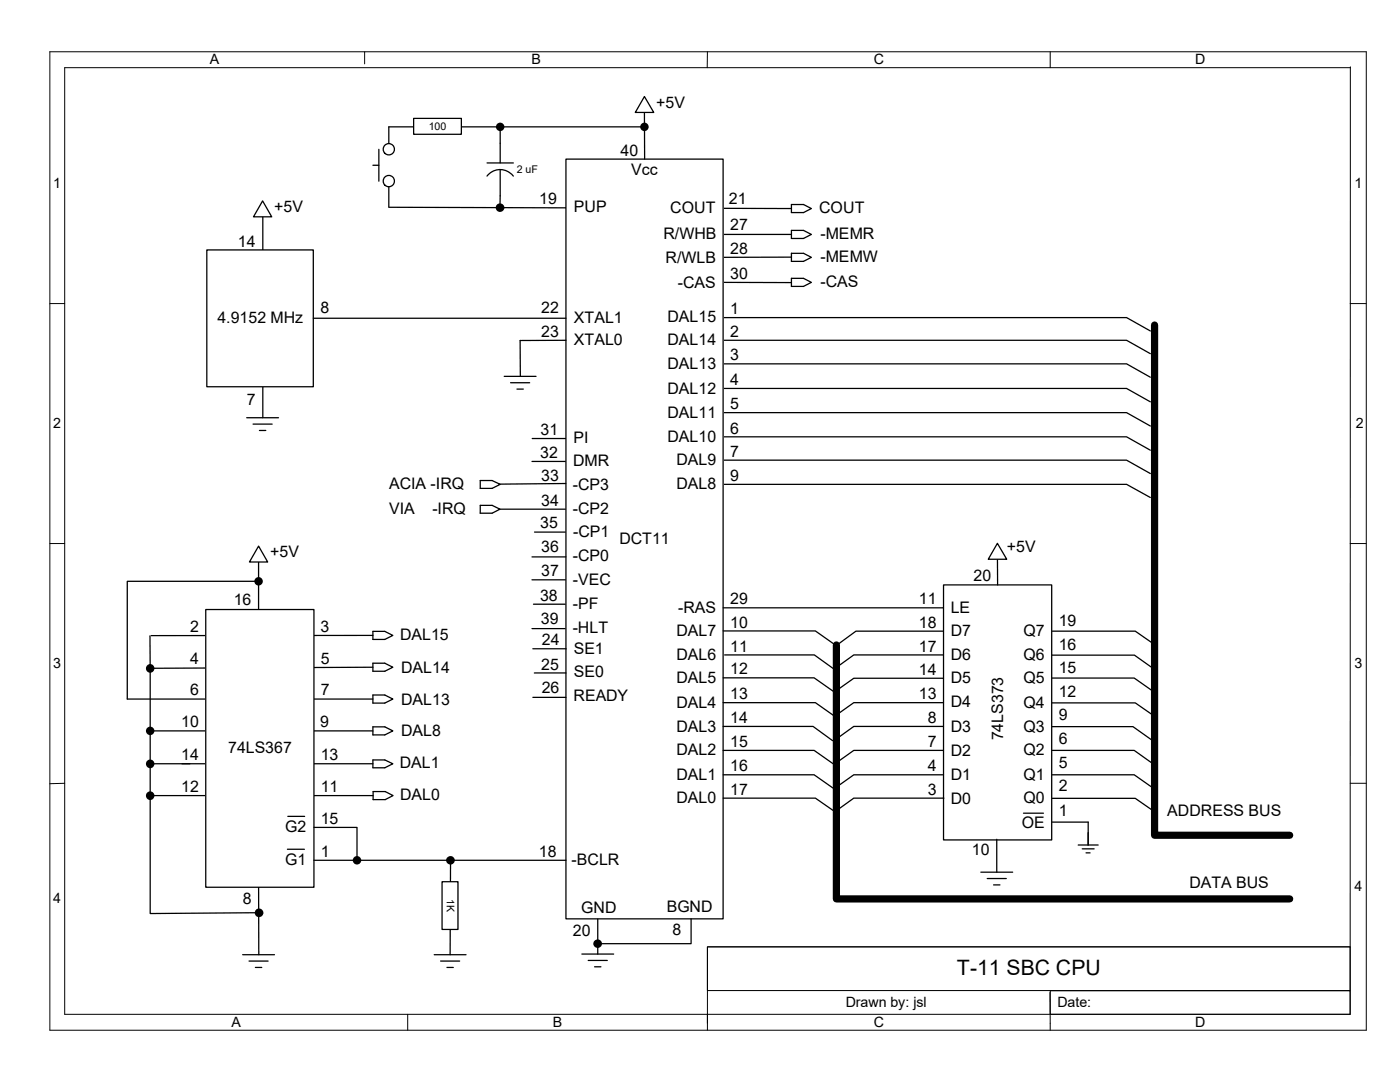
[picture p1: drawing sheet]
<svg xmlns="http://www.w3.org/2000/svg" width="279mm" height="216mm" viewBox="0 0 279 216" stroke-linecap="round" stroke-linejoin="round" font-family="sans-serif">
<path d="M77.6 25.3v4.5M77.6 36.2v5.1M77.6 41.4l80.3 .2M144.3 46.8h13.6M144.3 56.3l13.6 .1M157.9 51.3l-13.6 .1" fill="none" stroke="#000" stroke-width=".25"/>
<circle cx="77.6" cy="29.8" r="1.12" fill="#fff"/>
<g fill="none" stroke="#000" stroke-width=".25">
<path d="M144.3 63.4h80.5l4.8 2.6M144.3 67.9h80.5l4.8 2.7M144.3 72.6h80.5l4.8 2.7M144.3 77.5h80.5l4.8 2.7M144.3 87.2h80.5l4.8 2.6M144.4 82.3h80.4l4.8 2.7M144.4 91.8h80.4l4.8 2.7M144.4 96.6h80.4l4.8 2.7M25.4 139.5h49M74.4 126.8h-44.2M74.4 133.1l-44.4 .2M208.2 125.9h18.4l4 2.8"/>
<path d="M208.2 135.3h18.2l3.9 2.8M208.5 130.7h17.9l3.9 2.8M30 158.7h44.5M30 145.8h44.4M36.3 152.4h38.1M208.2 140.3h18.4l4 2.7M208.2 145h17.9l3.9 2.8M208.2 149.7h18.2l3.9 2.9M208.2 154.6h18.2l3.9 2.8M208.2 159.3h18.4l4 2.8M89.9 171.7l-.1 18.8M86.7 190.5h6.3"/>
<path d="M87.9 191.8h3.8M89.2 193h1.3"/>
<circle cx="77.6" cy="29.8" r="1.12"/>
</g>
<g fill="#000">
<circle cx="30" cy="158.8" r=".86"/>
<circle cx="30" cy="145.8" r=".85"/>
<circle cx="89.9" cy="171.7" r=".86"/>
</g>
<path d="M112.9 31.7h31.4v151.6h-31.4z" fill="#fff"/>
<path d="M112.9 31.7h31.4v151.6h-31.4zM144.3 125.9h18.4l4.1 2.8M144.3 121.3h44" fill="none" stroke="#000" stroke-width=".25"/>
<path d="M188.3 116.7h21.6v50.9h-21.6z" fill="#fff"/>
<g fill="none" stroke="#000" stroke-width=".25">
<path d="M128.6 22.4l.1 9.3M188.3 116.7h21.6v50.9h-21.6zM144.3 135.3h18.2l4 2.7M144.6 130.7h17.9l4 2.8 3.9-2.8h17.9M188.3 125.9h-17.5l-3.8 2.8M188.3 135.3h-17.9l-3.9 2.8M144.3 140.2h18.4l4.1 2.8M144.3 144.9h18l3.9 2.9M144.3 149.7h18.2l4 2.8 3.9-2.8h17.9M144.3 154.6h18.2l4 2.8 3.9-2.8h17.9M144.3 159.3h18.4l4.1 2.8M188.3 140.2h-17.9l-3.9 2.8"/>
<path d="M188.3 144.9h-17.9l-3.9 2.9M188.4 159.3h-18l-3.9 2.8M204.3 162.3h3.9M210 164h7.2v4.6M215.2 168.6h4M216 169.4h2.4M216.7 170.2h.9"/>
</g>
<path d="M230.4 64.9v101.8h27M166.9 128.7v50.7h90.5" fill="none" stroke="#000" stroke-width="1.4"/>
<g fill="none" stroke="#000" stroke-width=".2">
<path d="M9.9 10.3h262.8v195.3h-262.8zM72.8 10.3v2.4M141.2 10.3l-.1 3.2M209.6 10.3v3.2M269.5 13.3v189.1h-256.6v-188.9h256.6M9.9 60.6h3M269.5 60.6h3.2M9.9 108.5h3M269.5 108.5h3.2M12.9 156.3l-3 .1M269.5 156.3h3.2M141.2 188.9h128.3v8.8h-128.3z"/>
<path d="M209.5 198l.1 7.6M209.6 197.7h59.9v4.7h-59.9zM269.5 188.9h-128.3v15.3M81.4 202.4v3.2M141.2 202.4v3.2"/>
</g>
<path d="M128.6 19.3l1.9 3.1h-3.7z" fill="#fff"/>
<path d="M128.6 19.3l1.9 3.1h-3.7zM199.1 109.9v6.8M116.1 190.4h6.4M117.4 191.6h3.8M118.7 192.9h1.2M119.3 183.4v7" fill="none" stroke="#000" stroke-width=".25"/>
<path d="M199.1 108.4l1.8 3.2h-3.7z" fill="#fff"/>
<g fill="none" stroke="#000" stroke-width=".25">
<path d="M157.9 46h2.5l1.5 .8-1.5 .8h-2.5zM157.9 50.5h2.5l1.5 .9-1.5 .8h-2.5zM157.9 55.5h2.5l1.5 .8-1.5 .8h-2.5zM157.9 40.8h2.5l1.5 .8-1.5 .8h-2.5zM100.6 75.1h6.4M101.9 76.4h3.8M103.2 77.6h1.2M103.8 67.9v7.2M51.6 111.1v11.4M199.1 108.4l1.8 3.2h-3.7zM51.6 174.6v15.9M195.7 174h6.4"/>
<path d="M197 175.3h3.8M198.3 176.6h1.3M198.9 167.5v6.5M48.4 190.5h6.4M49.7 191.8h3.8M51 193h1.2"/>
</g>
<path d="M41.1 121.6h21.6v55.4h-21.6z" fill="#fff"/>
<path d="M41.1 121.6h21.6v55.4h-21.6z" fill="none" stroke="#000" stroke-width=".25"/>
<path d="M51.6 109l1.8 3.1h-3.6z" fill="#fff"/>
<path d="M51.6 109l1.8 3.1h-3.6zM30 133.3v49l21.7-.2M74.4 126h2.4l1.6 .8-1.6 .8h-2.4zM74.4 132.3h2.4l1.6 .8-1.6 .8h-2.4zM74.4 138.7h2.4l1.6 .8-1.6 .8h-2.4zM74.4 145h2.4l1.6 .8-1.6 .8h-2.4zM62.7 171.7h50.2" fill="none" stroke="#000" stroke-width=".25"/>
<circle cx="51.7" cy="182.1" r=".86" fill="#000"/>
<path d="M88.2 175.9h3.2v9.6h-3.2z" fill-rule="evenodd" fill="#fff"/>
<path d="M77.6 25.3h51M97.2 35.1a3.3 3.3 0 0 1 5.2 0M97.2 32.5h5.2M99.8 28.6v3.9M99.8 33.8v7.6M62.7 165.1h8.5v6.6M88.2 175.9h3.2v9.6h-3.2z" fill="none" stroke="#000" stroke-width=".25"/>
<g fill="#000">
<circle cx="128.6" cy="25.3" r=".85"/>
<circle cx="99.8" cy="41.4" r=".85"/>
<circle cx="71.2" cy="171.7" r=".85"/>
</g>
<path d="M82.5 23.6h9.6v3.2h-9.6z" fill="#fff"/>
<path d="M82.5 23.6h9.6v3.2h-9.6zM99.8 25.3v3.3" fill="none" stroke="#000" stroke-width=".25"/>
<circle cx="99.8" cy="25.3" r=".85" fill="#000"/>
<circle cx="77.6" cy="36.1" r="1.12" fill="#fff"/>
<g fill="none" stroke="#000" stroke-width=".25">
<path d="M74.4 33h1.2M75.6 29.8v6.4M52.5 42.5v40.9M49.2 83.4h6.4M50.5 84.6h3.8M51.8 85.9h1.2M95.8 95.9h2.4l1.6 .7-1.6 .9h-2.4zM106.2 92.1h6.6M106.2 87.5h6.7M51.6 116h-26.2v23.5M95.8 100.8h2.4l1.6 .8-1.6 .8h-2.4zM99.8 101.6h13"/>
<path d="M106.2 115.7h6.6M106.2 111.1h6.7M106.7 106.2h6.1M29.9 126.9l.1 6.4M106.2 125.4h6.6M106.3 129.5h6.7M106.3 139.1h6.6M106.5 120.6h6.3M106.6 134.3h6.3M30 152.4h7.9M74.4 151.6h2.4l1.6 .8-1.6 .8h-2.4zM74.5 157.9h2.4l1.5 .8-1.5 .9h-2.4z"/>
<path d="M57.4 169.5h3.3M57.4 162.9h3.4M137.9 183.3v5h-18.6"/>
<circle cx="77.6" cy="36.1" r="1.12"/>
</g>
<g fill="#000">
<circle cx="51.6" cy="116" r=".85"/>
<circle cx="30" cy="133.4" r=".86"/>
<circle cx="30" cy="152.4" r=".86"/>
<circle cx="119.3" cy="188.3" r=".86"/>
</g>
<path d="M41.3 49.9h21.2v27.3h-21.2z" fill="#fff"/>
<path d="M41.3 49.9h21.2v27.3h-21.2z" fill="none" stroke="#000" stroke-width=".25"/>
<path d="M52.4 40.1l1.8 3.2h-3.6z" fill="#fff"/>
<path d="M52.4 40.1l1.8 3.2h-3.6zM62.5 63.5h50.4M112.9 67.9h-9.1M112.9 96.5l-13.3 .1" fill="none" stroke="#000" stroke-width=".25"/>
<text font-size="4.2" x="191" y="194.6">T-11 SBC CPU</text>
<g font-size="3.2">
<text x="130.9" y="21.5">+5V</text>
<text x="123.9" y="31.2">40</text>
<text x="126" y="34.9">Vcc</text>
<text x="107.6" y="40.7">19</text>
<text x="145.5" y="40.8">21</text>
<text x="54.7" y="42.4">+5V</text>
<text x="114.6" y="42.4">PUP</text>
<text x="132.4" y="47.7">R/WHB</text>
<text x="133.8" y="42.6">COUT</text>
<text x="145.7" y="45.9">27</text>
<text x="163.5" y="42.6">COUT</text>
<text x="163.7" y="47.7">-MEMR</text>
<text x="47.5" y="49.2">14</text>
<text x="132.8" y="52.5">R/WLB</text>
<text x="145.7" y="50.6">28</text>
<text x="163.7" y="52.2">-MEMW</text>
<text x="135.3" y="57.5">-CAS</text>
<text x="145.7" y="55.6">30</text>
<text x="163.7" y="57.2">-CAS</text>
<text x="43.4" y="64.5">4.9152 MHz</text>
<text x="64" y="62.4">8</text>
<text x="108" y="62.5">22</text>
<text x="114.6" y="64.4">XTAL1</text>
<text x="133.2" y="64.2">DAL15</text>
<text x="145.8" y="62.7">1</text>
<text x="108" y="67.2">23</text>
<text x="114.6" y="68.9">XTAL0</text>
<text x="133.2" y="68.7">DAL14</text>
<text x="145.8" y="67.2">2</text>
<text x="145.8" y="71.9">3</text>
<text x="133.2" y="73.6">DAL13</text>
<text x="145.8" y="76.8">4</text>
<text x="49.2" y="80.8">7</text>
<text x="133.2" y="78.6">DAL12</text>
<text x="133.2" y="83.4">DAL11</text>
<text x="145.8" y="81.6">5</text>
<text x="107.9" y="86.8">31</text>
<text x="114.4" y="88.4">PI</text>
<text x="133.2" y="88.1">DAL10</text>
<text x="145.8" y="86.5">6</text>
<text x="107.8" y="91.4">32</text>
<text x="114.4" y="93">DMR</text>
<text x="135" y="92.9">DAL9</text>
<text x="145.8" y="91.2">7</text>
<text x="145.8" y="96">9</text>
<text x="77.6" y="97.5">ACIA -IRQ</text>
<text x="108" y="100.9">34</text>
<text x="108" y="96.1">33</text>
<text x="114.3" y="97.7">-CP3</text>
<text x="135" y="97.6">DAL8</text>
<text x="77.6" y="102.6">VIA</text>
<text x="86.3" y="102.6">-IRQ</text>
<text x="107.8" y="105.5">35</text>
<text x="114.3" y="102.6">-CP2</text>
<text x="114.4" y="107.1">-CP1</text>
<text x="53.9" y="111.2">+5V</text>
<text x="108" y="110.2">36</text>
<text x="114.3" y="111.8">-CP0</text>
<text x="123.6" y="108.5">DCT11</text>
<text x="201" y="110.1">+5V</text>
<text x="107.8" y="119.8">38</text>
<text x="108" y="115">37</text>
<text x="114.3" y="116.7">-VEC</text>
<text x="194.3" y="115.9">20</text>
<text x="46.7" y="120.8">16</text>
<text x="107.9" y="124.5">39</text>
<text x="114.3" y="121.5">-PF</text>
<text x="135.3" y="122.3">-RAS</text>
<text x="145.8" y="120.6">29</text>
<text x="145.8" y="125.2">10</text>
<text x="183.4" y="120.6">11</text>
<text x="183.4" y="125.2">18</text>
<text x="189.7" y="122.3">LE</text>
<text x="211.3" y="124.9">19</text>
<text x="37.9" y="126.1">2</text>
<text x="64" y="126.1">3</text>
<text x="79.8" y="127.7">DAL15</text>
<text x="108.2" y="128.7">24</text>
<text x="114.3" y="126.2">-HLT</text>
<text x="114.5" y="130.4">SE1</text>
<text x="135" y="126.9">DAL7</text>
<text x="135" y="131.7">DAL6</text>
<text x="145.8" y="130">11</text>
<text x="183.4" y="130.1">17</text>
<text x="189.7" y="127">D7</text>
<text x="189.7" y="131.8">D6</text>
<text x="204.3" y="126.9">Q7</text>
<text x="204.3" y="131.8">Q6</text>
<text x="211.3" y="129.7">16</text>
<text x="37.9" y="132.4">4</text>
<text x="64.1" y="132.4">5</text>
<text x="80.1" y="134.2">DAL14</text>
<text x="108" y="133.6">25</text>
<text x="114.6" y="135.2">SE0</text>
<text x="135" y="136.2">DAL5</text>
<text x="145.8" y="134.5">12</text>
<text x="183.4" y="134.7">14</text>
<text x="189.7" y="136.3">D5</text>
<text x="204.3" y="136.3">Q5</text>
<text x="211.3" y="134.2">15</text>
<text x="37.9" y="138.8">6</text>
<text x="64.1" y="138.8">7</text>
<text x="80.1" y="140.6">DAL13</text>
<text x="108.1" y="138.3">26</text>
<text x="114.5" y="140">READY</text>
<text x="135" y="141.3">DAL4</text>
<text x="145.8" y="139.5">13</text>
<text x="183.4" y="139.5">13</text>
<text x="189.7" y="141.1">D4</text>
<text x="204.3" y="141.3">Q4</text>
<text x="211.3" y="139">12</text>
<text x="211.3" y="143.8">9</text>
<text x="36.2" y="145.1">10</text>
<text x="63.9" y="145.1">9</text>
<text x="80.1" y="146.9">DAL8</text>
<text x="135" y="146">DAL3</text>
<text x="145.8" y="144.3">14</text>
<text x="145.8" y="149">15</text>
<text x="185.2" y="144.4">8</text>
<text x="185.2" y="149">7</text>
<text x="189.7" y="146">D3</text>
<text x="200.2" y="147.7" transform="rotate(-90 200.2 147.7)">74LS373</text>
<text x="204.3" y="146">Q3</text>
<text x="211.3" y="148.5">6</text>
<text x="36.2" y="151.7">14</text>
<text x="45.6" y="150.3">74LS367</text>
<text x="64" y="151.7">13</text>
<text x="79.8" y="153.3">DAL1</text>
<text x="135" y="150.7">DAL2</text>
<text x="135" y="155.6">DAL1</text>
<text x="145.8" y="153.9">16</text>
<text x="185.2" y="153.9">4</text>
<text x="189.7" y="150.8">D2</text>
<text x="189.7" y="155.6">D1</text>
<text x="204.3" y="155.6">Q1</text>
<text x="204.3" y="150.7">Q2</text>
<text x="211.3" y="153.3">5</text>
<text x="36.2" y="158">12</text>
<text x="64" y="158.1">11</text>
<text x="79.8" y="159.6">DAL0</text>
<text x="135" y="160.2">DAL0</text>
<text x="145.8" y="158.5">17</text>
<text x="185.2" y="158.6">3</text>
<text x="189.7" y="160.4">D0</text>
<text x="204.3" y="160.2">Q0</text>
<text x="211.3" y="157.9">2</text>
<text x="56.9" y="166.1">G2</text>
<text x="64" y="164.4">15</text>
<text x="203.9" y="165.1">OE</text>
<text x="211.3" y="162.8">1</text>
<text x="233" y="162.9">ADDRESS BUS</text>
<text x="56.9" y="172.6">G1</text>
<text x="64" y="170.9">1</text>
<text x="107.5" y="170.9">18</text>
<text x="114.1" y="172.6">-BCLR</text>
<text x="194" y="170.6">10</text>
<text x="237.4" y="177.2">DATA BUS</text>
<text x="48.4" y="180.4">8</text>
<text x="116" y="182.2">GND</text>
<text x="133.1" y="182">BGND</text>
<text x="114.3" y="186.8">20</text>
<text x="134.2" y="186.6">8</text>
</g>
<g font-size="2.8">
<text x="41.9" y="12.8">A</text>
<text x="106" y="12.8">B</text>
<text x="174.4" y="12.8">C</text>
<text x="238.5" y="12.8">D</text>
<text x="10.6" y="37.5">1</text>
<text x="270.3" y="37.5">1</text>
<text x="10.6" y="85.4">2</text>
<text x="270.6" y="85.4">2</text>
<text x="10.6" y="133.3">3</text>
<text x="270.3" y="133.3">3</text>
<text x="270.3" y="177.8">4</text>
<text x="10.6" y="180.2">4</text>
<text x="168.8" y="201">Drawn by: jsl</text>
<text x="211" y="200.9">Date:</text>
<text x="46.2" y="205">A</text>
<text x="110.3" y="205">B</text>
<text x="174.4" y="205">C</text>
<text x="238.5" y="204.9">D</text>
</g>
<g font-size="2.1">
<text x="85.6" y="25.9">100</text>
<text x="103.1" y="34.5">2 uF</text>
<text x="89.2" y="179.4" transform="rotate(90 89.2 179.4)">1K</text>
</g>
</svg>
